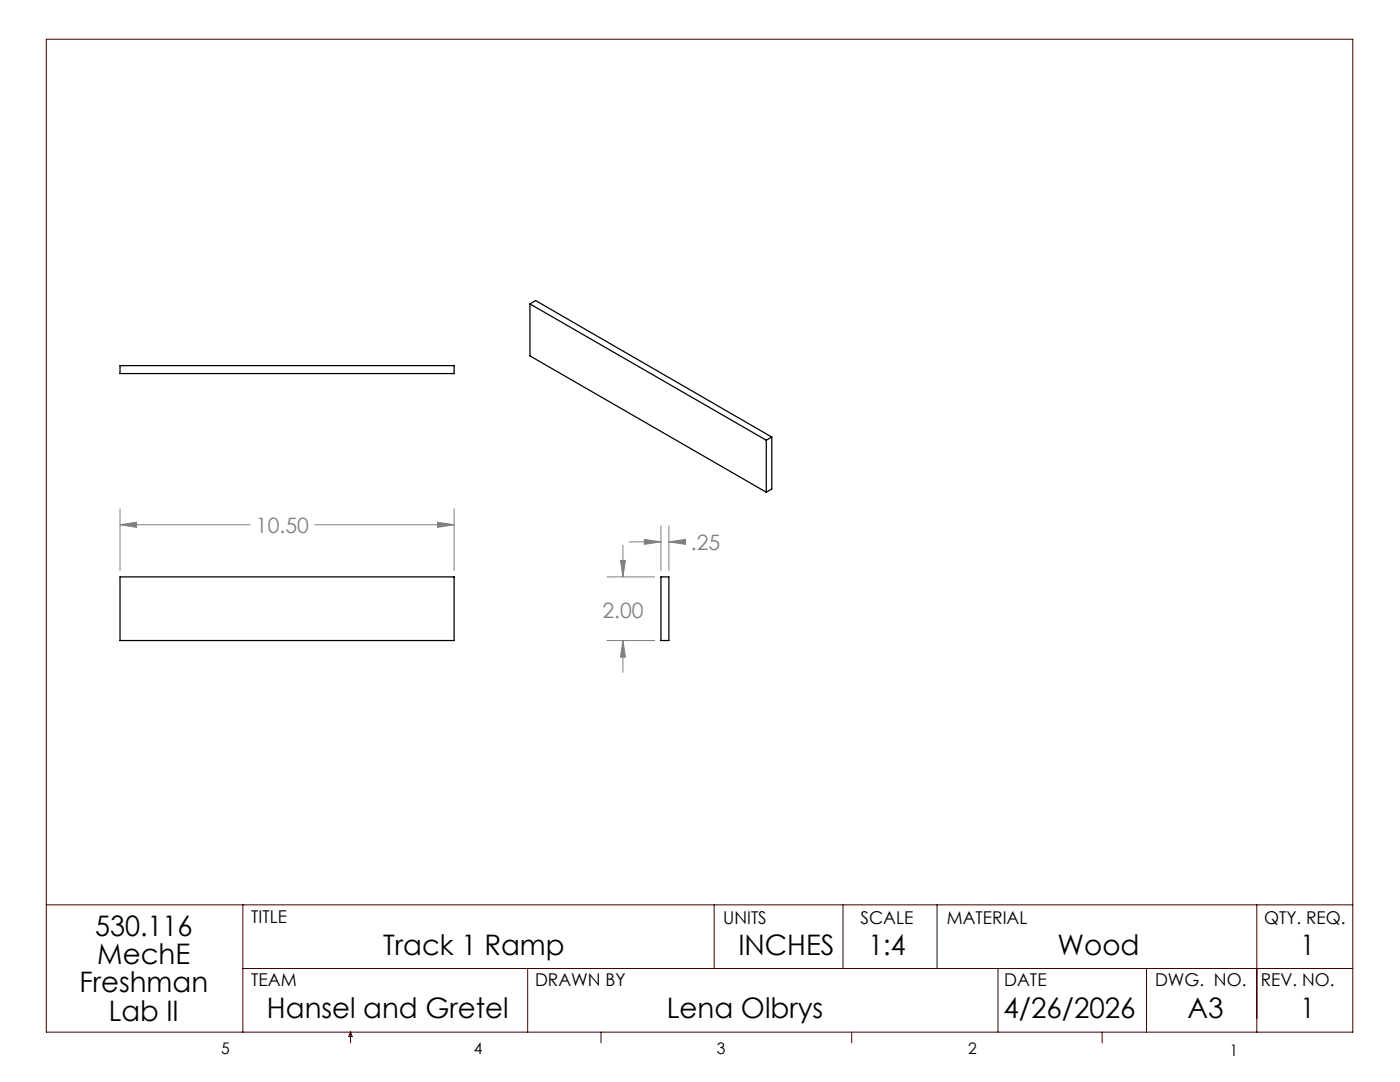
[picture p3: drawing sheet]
<svg xmlns="http://www.w3.org/2000/svg" width="279mm" height="216mm" viewBox="0 0 279 216" stroke-linecap="round" stroke-linejoin="round" font-family="sans-serif">
<path d="M24 73h66.6v1.5h-66.6zM105.8 60.6l47.1 27.2M105.8 60.6l1.1-.6 47.1 27.2M105.8 60.6v10.4l47.1 27.2M152.9 87.8v10.4M154 87.2v10.4l-1.1 .6M154 87.2l-1.1 .6M24 115.1h66.6v12.7h-66.6zM131.9 115.1h1.6v12.7h-1.6z" fill="none" stroke="#000" stroke-width=".25"/>
<g fill="none" stroke="#808080" stroke-width=".2">
<path d="M24 104.7l3.2-.5v1zM24 101.5v12.3M24 104.7h25.9M62.8 104.7h27.8M87.3 104.2l3.3 .5-3.3 .5zM90.6 101.5v12.3M121.1 115.1h9.5M123.8 111.8h1l-.5 3.3zM124.3 108.8v6.3M125.6 108.1h6.3M128.6 107.6l3.3 .5-3.3 .5zM131.9 105v8.8"/>
<path d="M133.5 108.1l3.3-.5v1zM133.5 105v8.8M133.5 108.1h3.2M121.1 127.8h9.5M124.3 127.8l.5 3.3h-1zM124.3 127.8v6.4"/>
</g>
<g fill="none" stroke="#400000" stroke-width=".2">
<path d="M9.2 7.8h260.8v198.2h-260.8zM9.2 180.6h260.8M48.5 180.6v25.4M48.5 193.3h221.5M105.3 193.3v12.7M142.5 180.6v12.7M168.2 180.6v12.7M187 180.6v12.7M199.2 193.3v12.7M228.8 193.3v12.7M250.8 180.6v25.4M70 206v2.1"/>
<path d="M70 206l.3 .8h-.7zM119.9 206v2.1M170 206v2.1M220 206v2.1"/>
</g>
<path d="M87.3 104.2l3.3 .5-3.3 .5zM24 104.7l3.2-.5v1zM124.3 127.8l.5 3.3h-1zM123.8 111.8h1l-.5 3.3zM128.6 107.6l3.3 .5-3.3 .5zM133.5 108.1l3.3-.5v1z" fill="#808080"/>
<g font-size="5.6">
<text x="19" y="186.7">530.116</text>
<text x="76.5" y="190.6">Track 1 Ramp</text>
<text x="147.4" y="190.6">INCHES</text>
<text x="173.3" y="190.6">1:4</text>
<text x="211.1" y="190.6">Wood</text>
<text x="259.5" y="190.6">1</text>
<text x="15.9" y="198">Freshman</text>
<text x="19.4" y="192.3">MechE</text>
<text x="21.7" y="203.6">Lab II</text>
<text x="53.3" y="203.2">Hansel and Gretel</text>
<text x="133.1" y="203.2">Lena Olbrys</text>
<text x="200.3" y="203.2">4/26/2026</text>
<text x="237" y="203.2">A3</text>
<text x="259.5" y="203.2">1</text>
</g>
<g font-size="4.2" fill="#808080">
<text x="51.1" y="106.3">10.50</text>
<text x="137.9" y="109.7">.25</text>
<text x="120.2" y="123.3">2.00</text>
</g>
<g font-size="3.5">
<text x="50.1" y="184.2">TITLE</text>
<text x="144.3" y="184.3">UNITS</text>
<text x="171.7" y="184.3">SCALE</text>
<text x="189" y="184.3">MATERIAL</text>
<text x="252.3" y="184.3">QTY. REQ.</text>
<text x="50.1" y="196.8">TEAM</text>
<text x="106.8" y="196.8">DRAWN BY</text>
<text x="200.4" y="196.8">DATE</text>
<text x="230.5" y="196.8">DWG. NO.</text>
<text x="251.6" y="196.8">REV. NO.</text>
</g>
<g font-size="3.2">
<text x="44.2" y="210.4">5</text>
<text x="94.6" y="210.3">4</text>
<text x="143.1" y="210.4">3</text>
<text x="193.2" y="210.3">2</text>
<text x="245.4" y="210.6">1</text>
</g>
</svg>
